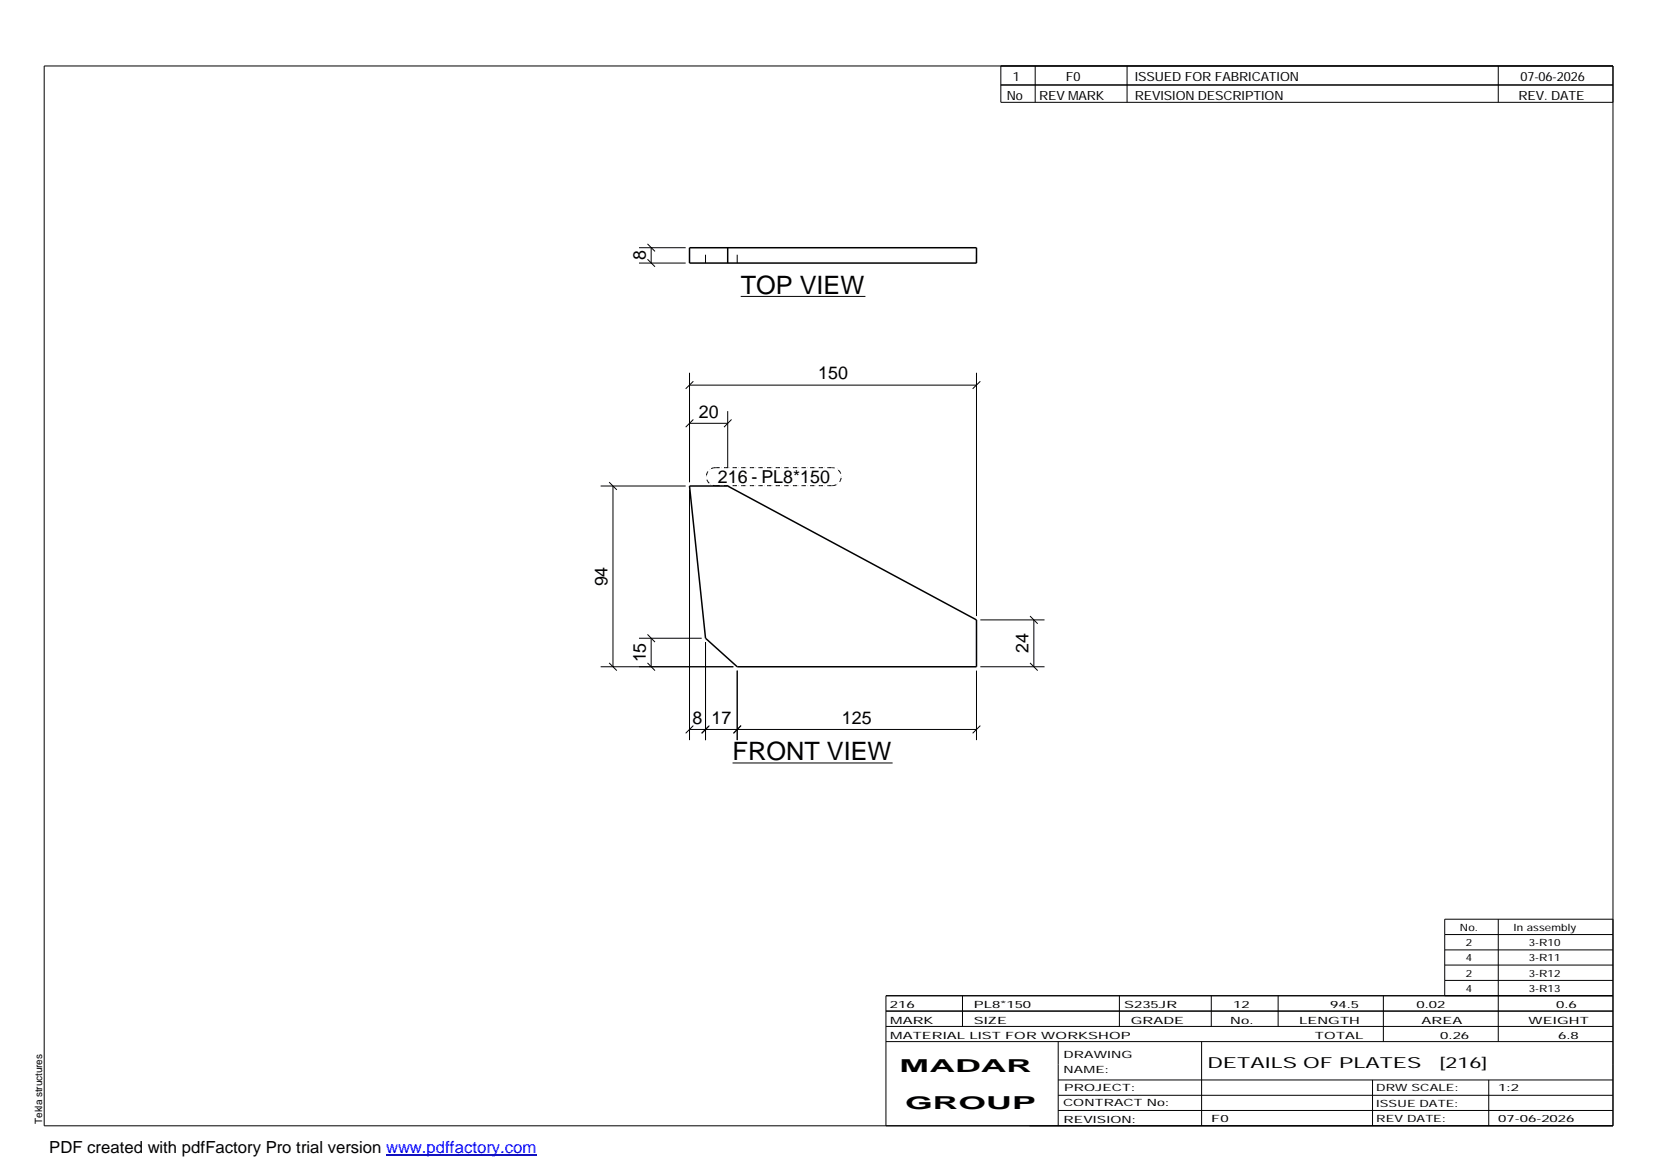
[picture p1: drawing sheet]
<svg xmlns="http://www.w3.org/2000/svg" width="420mm" height="297mm" viewBox="0 0 420 297" stroke-linecap="round" stroke-linejoin="round" font-family="sans-serif">
<path d="M175 62.9h72.9v3.9h-72.9zM184.7 62.9v3.9M175 123.4h9.7l63.2 34v11.9h-60.7l-8.1-7.3z" fill="none" stroke="#000" stroke-width=".38"/>
<path d="M179.1 66.8v-3.9M187.2 66.8v-3.9M247.9 66.8v-3.9" fill="none" stroke="#000" stroke-width=".25" stroke-dasharray="2.1 2.1" stroke-linecap="butt"/>
<g fill="none" stroke="#000" stroke-width=".25">
<path d="M11.2 16.7h398.3v269.1h-398.3zM254.1 16.7v9.3h155.4M262.8 16.7v9.3M286.1 16.7v9.3M380.4 16.7v9.3M254.1 21.6h155.4M162.2 66.8h11.9M162.2 62.9h11.9M164.4 65.8l1.9 1.9M164.4 61.9l1.9 1.9M165.3 62.9v3.9M188 75.3h31.7"/>
<path d="M175 97.8h72.9M175 94.6v27.8M176 96.8l-1.9 1.9M247.9 94.6v61.8M248.9 96.8l-2 1.9M175 107.5h9.7M176 106.5l-1.9 1.9M184.7 104.4v14.3M185.7 106.5l-1.9 1.9M152.5 123.4h21.6M154.6 122.4l2 2M155.6 123.4v45.9"/>
<path d="M175 124.4v63.5M248.9 157.4h16.3M261.5 156.4l1.9 2M262.5 157.4v11.9M152.5 169.3h33.7M154.6 168.3l2 2M162.2 162h15.9M164.4 168.3l1.9 2M164.4 161.1l1.9 1.9M165.3 162v7.3M179.1 163v24.9M187.2 170.3v17.6"/>
<path d="M247.9 170.3v17.6M248.9 169.3h16.3M261.5 168.3l1.9 2M175 185.2h72.9M176 184.2l-1.9 2M180.1 184.2l-2 2M186 193.7h40.6M188.1 184.2l-1.9 2M248.9 184.2l-2 2M366.8 237.3h42.7M380.4 233.4v31M409.5 233.4h-42.7v19.4"/>
<path d="M224.9 256.7h184.6M244.3 252.8v7.8M284.2 252.8v7.8M307.5 252.8v7.8M324.5 252.8v7.8M351.2 252.8v11.6M366.8 241.2h42.7M366.8 245h42.7M366.8 248.9h42.7M409.5 252.8h-184.6v33M224.9 264.4h184.6M224.9 260.6h184.6"/>
<path d="M268.6 264.4v21.4M268.6 274.2h140.9M268.6 278.1h140.9M305.1 264.4v21.4M348.4 274.2v11.6M378 274.2v11.6M268.6 281.9h140.9"/>
</g>
<path d="M181.6 118.7h29.7M181.6 118.7a2.29 2.29 0 0 0-2.3 2.3 2.29 2.29 0 0 0 2.3 2.3M181.6 123.3h29.7M211.3 123.3a2.29 2.29 0 0 0 2.3-2.3 2.29 2.29 0 0 0-2.3-2.3" fill="none" stroke="#000" stroke-width=".25" stroke-dasharray=".4 0 .7 .4 0 .7" stroke-linecap="butt"/>
<path d="M98 293.3h38.2" fill="none" stroke="#00f" stroke-width=".3"/>
<g font-size="6.4">
<text x="188" y="74.5">TOP VIEW</text>
<text x="186" y="192.9">FRONT VIEW</text>
</g>
<g font-size="4.5">
<text x="164" y="66.1" transform="rotate(-90 164 66.1)">8</text>
<text x="207.7" y="96.3">150</text>
<text x="177.4" y="106.1">20</text>
<text x="182.2" y="122.7">216 - PL8*150</text>
<text x="154.3" y="148.9" transform="rotate(-90 154.3 148.9)">94</text>
<text x="261.1" y="165.8" transform="rotate(-90 261.1 165.8)">24</text>
<text x="164" y="168.2" transform="rotate(-90 164 168.2)">15</text>
<text x="175.8" y="183.8">8</text>
<text x="180.6" y="183.8">17</text>
<text x="213.7" y="183.8">125</text>
<text x="228.4" y="272.3">MADAR</text>
<text x="229.8" y="281.6">GROUP</text>
</g>
<text font-size="4.2" x="12.5" y="292.7">PDF created with pdfFactory Pro trial version www.pdffactory.com</text>
<g font-size="3.9">
<text x="306.5" y="271.3">DETAILS OF PLATES</text>
<text x="365.4" y="271.3">[216]</text>
</g>
<g font-size="3.2">
<text x="257.1" y="20.5">1</text>
<text x="270.6" y="20.5">F0</text>
<text x="288.1" y="20.5">ISSUED FOR FABRICATION</text>
<text x="386" y="20.5">07-06-2026</text>
<text x="255.6" y="25.5">No</text>
<text x="263.8" y="25.5">REV MARK</text>
<text x="288.1" y="25.5">REVISION DESCRIPTION</text>
<text x="385.5" y="25.5">REV. DATE</text>
</g>
<g font-size="2.5">
<text x="370.6" y="236.3">No.</text>
<text x="384.3" y="236.3">In assembly</text>
<text x="372.1" y="240.2">2</text>
<text x="372.1" y="244.1">4</text>
<text x="388.1" y="240.2">3-R10</text>
<text x="388.1" y="244.1">3-R11</text>
<text x="372.1" y="247.9">2</text>
<text x="372.1" y="251.8">4</text>
<text x="388.1" y="247.9">3-R12</text>
<text x="388.1" y="251.8">3-R13</text>
<text x="225.9" y="255.9">216</text>
<text x="247.3" y="255.9">PL8*150</text>
<text x="285.4" y="255.9">S235JR</text>
<text x="313.1" y="255.9">12</text>
<text x="337.7" y="255.9">94.5</text>
<text x="359.6" y="255.9">0.02</text>
<text x="395.1" y="255.9">0.6</text>
<text x="226" y="263.7">MATERIAL LIST FOR WORKSHOP</text>
<text x="226" y="259.9">MARK</text>
<text x="247.2" y="259.9">SIZE</text>
<text x="287.1" y="259.9">GRADE</text>
<text x="312.3" y="259.9">No.</text>
<text x="329.8" y="259.9">LENGTH</text>
<text x="333.8" y="263.7">TOTAL</text>
<text x="360.9" y="259.9">AREA</text>
<text x="365.6" y="263.7">0.26</text>
<text x="388.1" y="259.9">WEIGHT</text>
<text x="395.6" y="263.7">6.8</text>
<text x="270" y="268.5">DRAWING</text>
<text x="270" y="272.5">NAME:</text>
<text x="269.9" y="280.9">CONTRACT No:</text>
<text x="270.2" y="277">PROJECT:</text>
<text x="349.4" y="277.1">DRW SCALE:</text>
<text x="349.4" y="281">ISSUE DATE:</text>
<text x="380.4" y="277.1">1:2</text>
<text x="10.7" y="285.4" transform="rotate(-90 10.7 285.4)">Tekla structures</text>
<text x="270" y="285">REVISION:</text>
<text x="307.5" y="284.8">F0</text>
<text x="349.4" y="284.8">REV DATE:</text>
<text x="380.4" y="284.8">07-06-2026</text>
</g>
</svg>
